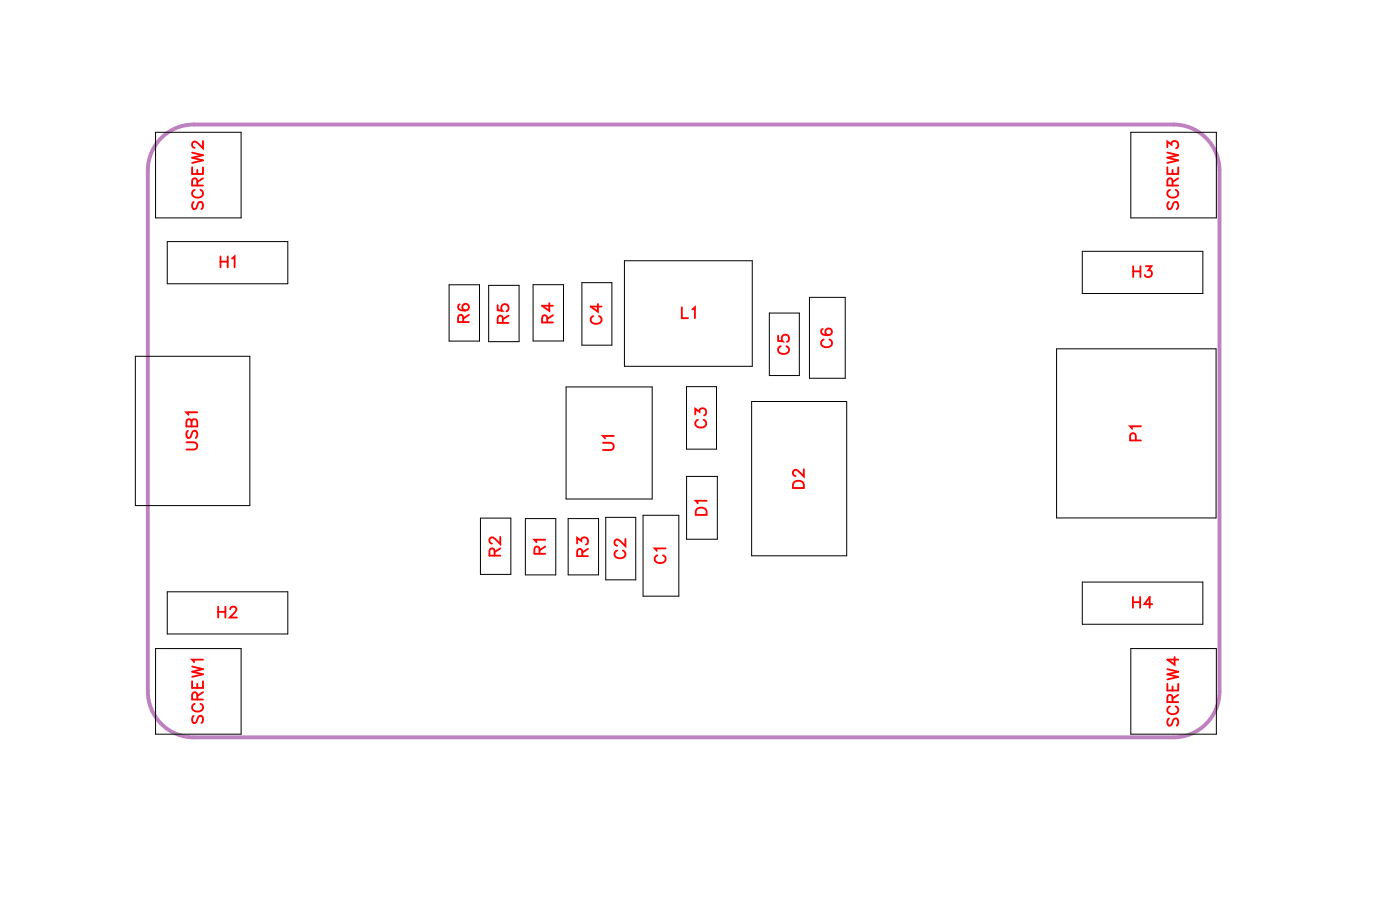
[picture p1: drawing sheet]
<svg xmlns="http://www.w3.org/2000/svg" width="91mm" height="59mm" viewBox="0 0 91 59" stroke-linecap="round" stroke-linejoin="round" font-family="sans-serif">
<path d="M10.8 8.8l.5-.4 .7-.2 .7-.1h64a3 3 0 0 1 3 3v34a3 3 0 0 1-3 3h-64a3 3 0 0 1-3-3v-34a3 3 0 0 1 1.1-2.3z" fill="none" stroke="#bf80bf" stroke-width=".25"/>
<g fill="none" stroke="#000" stroke-width=".07">
<path d="M10.2 8.6h5.5v5.6h-5.5zM10.9 15.8h7.9v2.7h-7.9zM29.3 18.6h2v3.7h-2zM31.9 18.6h2v3.7h-2zM34.8 18.6h2v3.7h-2zM38 18.5h2v4h-2zM40.8 17h8.3v6.9h-8.3zM52.9 19.4h2.3v5.3h-2.3zM70.7 16.4h7.9v2.8h-7.9zM73.9 8.6h5.5v5.6h-5.5zM8.8 23.3h7.5v9.7h-7.5zM10.9 38.6h7.9v2.8h-7.9z"/>
<path d="M31.4 33.8h2v3.7h-2zM34.3 33.9h2v3.6h-2zM37 25.3h5.6v7.3h-5.6zM37.1 33.9h2v3.6h-2zM39.6 33.8h1.9v4h-1.9zM42 33.6h2.3v5.3h-2.3zM44.8 25.2h2v4.1h-2zM44.8 31.1h2.1v4.1h-2.1zM49.1 26.2h6.2v10.1h-6.2zM50.3 20.4h1.9v4.1h-1.9zM69 22.8h10.4v11h-10.4zM70.7 38h7.9v2.7h-7.9z"/>
<path d="M10.2 42.3h5.5v5.6h-5.5zM73.9 42.3h5.5v5.6h-5.5z"/>
</g>
<g fill="none" stroke="#f00" stroke-width=".12">
<path d="M12.5 10.9v.5h.8v-.5M12.5 10l.8 .1-.8 .2 .8 .2-.8 .1M12.7 13.2l-.2 .2 .2 .3 .1-.1 .3-.4h.1l.1 .2-.1 .3M12.7 12.4a.26 .26 0 0 0-.2 .3 .26 .26 0 0 0 .3 .2h.2a.26 .26 0 0 0 .3-.2 .26 .26 0 0 0-.2-.3M12.9 12.1v-.4h-.3l-.1 .4h.8M12.9 11.1v.3M13.3 9.2v.5l-.4-.4-.2-.1-.2 .2v.1l.2 .1M13.3 11.6l-.4 .3M14.4 16.7v.7M14.4 17.1h.5M14.9 16.7v.7M15.2 16.9l.1-.2v.7"/>
<path d="M30 19.9a.35 .35 0 0 0 .2 .4 .35 .35 0 0 0 .4-.2 .22 .22 0 0 0-.2-.3 .22 .22 0 0 0-.2 .2 .22 .22 0 0 0 .2 .3M32.5 19.9v.4h.3a.25 .25 0 0 1 0-.4 .25 .25 0 0 1 .4 .1 .25 .25 0 0 1-.1 .3M35.9 19.8v.5l-.5-.3h.7M39.1 19.8v.5l-.5-.3h.7M74 17.4v.7M74 17.7h.5M74.5 17.4v.7M74.8 17.4h.4l-.2 .2a.24 .24 0 0 1 .2 .4 .24 .24 0 0 1-.4-.1M76.2 9.6v-.4l.3 .2a.24 .24 0 0 1 .4-.1 .24 .24 0 0 1-.1 .4M76.2 10.9v.5h.8v-.5M76.2 10l.8 .1-.8 .2 .8 .2-.8 .1M76.4 13.2l-.2 .2 .2 .3 .1-.1 .3-.4h.1l.1 .2-.1 .3"/>
<path d="M76.4 12.4a.26 .26 0 0 0-.2 .3 .26 .26 0 0 0 .3 .2h.2a.26 .26 0 0 0 .3-.2 .26 .26 0 0 0-.2-.3M76.6 12.1v-.4h-.3l-.1 .4h.8M76.6 11.1v.3M77 11.6l-.4 .3M12.2 28.9h.5l.2 .2-.1 .2h-.6M12.3 28.1l-.1 .2 .1 .3 .1-.1 .3-.4h.1l.1 .2-.1 .3M12.5 27.5l-.1-.1h-.2v.4h.7v-.3l-.2-.1h-.2v.4M12.9 26.9h-.7l.1 .2M14.2 39.6v.7M14.2 39.9h.5M14.7 39.6v.7M15 39.8l.2-.2h.1l.1 .1-.1 .3-.3 .3h.5"/>
<path d="M30.3 21l-.1-.4h-.1l-.2 .1v.3h.7M30.6 20.6l-.3 .2M32.3 36.3v-.4l-.2-.1-.1 .2v.3h.7M32.7 35v.5l-.4-.3-.2-.1-.1 .1v.1l.1 .2M32.7 35.8l-.4 .2M32.8 21.1v-.4l-.2-.1-.1 .2v.3h.7M33.2 20.6l-.4 .2M35.2 36.1v-.4h-.2l-.1 .1v.3h.7M35.6 35.2h-.7l.1 .2M35.6 35.7l-.4 .2M35.7 21v-.4h-.2l-.1 .1v.3h.7M36.1 20.6l-.4 .2"/>
<path d="M37.7 35.5v-.4l.3 .2a.24 .24 0 0 1 .3-.2 .24 .24 0 0 1 0 .4M38 36.3v-.4l-.2-.1-.1 .2v.3h.7M38.4 35.8l-.4 .3M38.8 20.6a.26 .26 0 0 0-.2 .3 .26 .26 0 0 0 .3 .2h.1a.26 .26 0 0 0 .3-.2 .26 .26 0 0 0-.2-.3M39.4 28.9h.5l.2 .2-.1 .2-.6 .1M40.1 28.5h-.7l.1 .1M40.3 35.9a.26 .26 0 0 0-.2 .3 .26 .26 0 0 0 .3 .2h.2a.26 .26 0 0 0 .3-.2 .26 .26 0 0 0-.2-.3M40.8 35.2v.5l-.3-.4-.2-.1-.2 .1v.2l.2 .1M42.9 36.2a.26 .26 0 0 0-.1 .3 .26 .26 0 0 0 .2 .3h.2a.26 .26 0 0 0 .3-.3 .26 .26 0 0 0-.2-.3M43.5 35.8h-.7l.1 .2M44.5 20.1v.7h.4M45.2 20.2l.2-.1v.7"/>
<path d="M45.4 27.1v-.4l.3 .2a.24 .24 0 0 1 .4-.2 .24 .24 0 0 1-.1 .4M45.5 33.2l.2-.1 .4 .1 .1 .4h-.8zM45.6 27.4a.26 .26 0 0 0-.2 .3 .26 .26 0 0 0 .3 .2h.2a.26 .26 0 0 0 .2-.2 .26 .26 0 0 0-.1-.3M46.2 32.7h-.8l.2 .2M50.8 21.9v.3l.3 .1a.25 .25 0 0 1 0-.4 .25 .25 0 0 1 .4 .1 .25 .25 0 0 1-.1 .3M51 22.6a.26 .26 0 0 0-.2 .3 .26 .26 0 0 0 .3 .2h.2a.26 .26 0 0 0 .2-.2 .26 .26 0 0 0-.1-.3M51.9 31.5l.2-.1 .3 .1 .1 .4h-.7zM52.5 30.6v.5l-.3-.3-.3-.1-.1 .1v.1l.2 .2M53.7 21.5a.35 .35 0 0 0 .2 .4 .35 .35 0 0 0 .4-.2 .22 .22 0 0 0-.2-.3 .22 .22 0 0 0-.2 .2 .22 .22 0 0 0 .2 .3M53.8 22.2a.26 .26 0 0 0-.2 .3 .26 .26 0 0 0 .3 .2h.2a.26 .26 0 0 0 .2-.2 .26 .26 0 0 0-.1-.3M74 39v.7M74 39.3h.5"/>
<path d="M74.2 28.7v-.4h-.3l-.1 .4h.7M74.5 39v.7M74.5 27.8h-.7l.1 .2M75.3 39.4h-.5l.3-.4v.7M12.5 44.5v.4h.8v-.4M12.5 43.5l.8 .2-.8 .1 .8 .2-.8 .2M12.7 46.7l-.2 .2 .2 .3 .1-.1 .2-.3 .2-.1 .1 .2-.1 .3M12.7 45.9a.26 .26 0 0 0-.2 .3 .26 .26 0 0 0 .3 .2h.2a.26 .26 0 0 0 .3-.2 .26 .26 0 0 0-.2-.3M12.9 45.7v-.4l-.3-.1-.1 .5h.8M12.9 44.6v.3M13.3 43.1h-.8l.2 .1M13.3 45.2l-.4 .2"/>
<path d="M76.2 44.6v.5h.8v-.5M76.2 43.7l.8 .1-.8 .2 .8 .2-.8 .2M76.4 46.9l-.2 .2 .2 .3 .1-.1 .3-.4h.1l.1 .2-.1 .3M76.4 46.1a.26 .26 0 0 0-.2 .3 .26 .26 0 0 0 .3 .2h.2a.26 .26 0 0 0 .3-.2 .26 .26 0 0 0-.2-.3M76.6 45.8v-.4h-.3l-.1 .4h.8M76.6 44.8v.3M76.7 42.9v.5l-.5-.3h.8M77 45.4l-.4 .2"/>
</g>
<g font-size="1.2" fill="#fff">
<text x="13.6" y="13.7" transform="rotate(-90 13.6 13.7)">SCREW2</text>
<text x="14.3" y="17.7">H1</text>
<text x="77.3" y="13.7" transform="rotate(-90 77.3 13.7)">SCREW3</text>
<text x="30.9" y="21.1" transform="rotate(-90 30.9 21.1)">R6</text>
<text x="33.5" y="21.1" transform="rotate(-90 33.5 21.1)">R5</text>
<text x="36.4" y="21.1" transform="rotate(-90 36.4 21.1)">R4</text>
<text x="39.6" y="21.2" transform="rotate(-90 39.6 21.2)">C4</text>
<text x="44.5" y="21.1">L1</text>
<text x="51.8" y="23.2" transform="rotate(-90 51.8 23.2)">C5</text>
<text x="54.6" y="22.7" transform="rotate(-90 54.6 22.7)">C6</text>
<text x="74" y="18.4">H3</text>
<text x="13.2" y="29.4" transform="rotate(-90 13.2 29.4)">USB1</text>
<text x="40.4" y="29.4" transform="rotate(-90 40.4 29.4)">U1</text>
<text x="46.4" y="28" transform="rotate(-90 46.4 28)">C3</text>
<text x="74.8" y="28.8" transform="rotate(-90 74.8 28.8)">P1</text>
<text x="46.5" y="33.7" transform="rotate(-90 46.5 33.7)">D1</text>
<text x="52.8" y="31.9" transform="rotate(-90 52.8 31.9)">D2</text>
<text x="14.2" y="40.6">H2</text>
<text x="33" y="36.3" transform="rotate(-90 33 36.3)">R2</text>
<text x="35.9" y="36.2" transform="rotate(-90 35.9 36.2)">R1</text>
<text x="38.7" y="36.4" transform="rotate(-90 38.7 36.4)">R3</text>
<text x="41.1" y="36.5" transform="rotate(-90 41.1 36.5)">C2</text>
<text x="43.8" y="36.8" transform="rotate(-90 43.8 36.8)">C1</text>
<text x="73.9" y="40">H4</text>
<text x="13.6" y="47.3" transform="rotate(-90 13.6 47.3)">SCREW1</text>
<text x="77.3" y="47.4" transform="rotate(-90 77.3 47.4)">SCREW4</text>
</g>
</svg>
